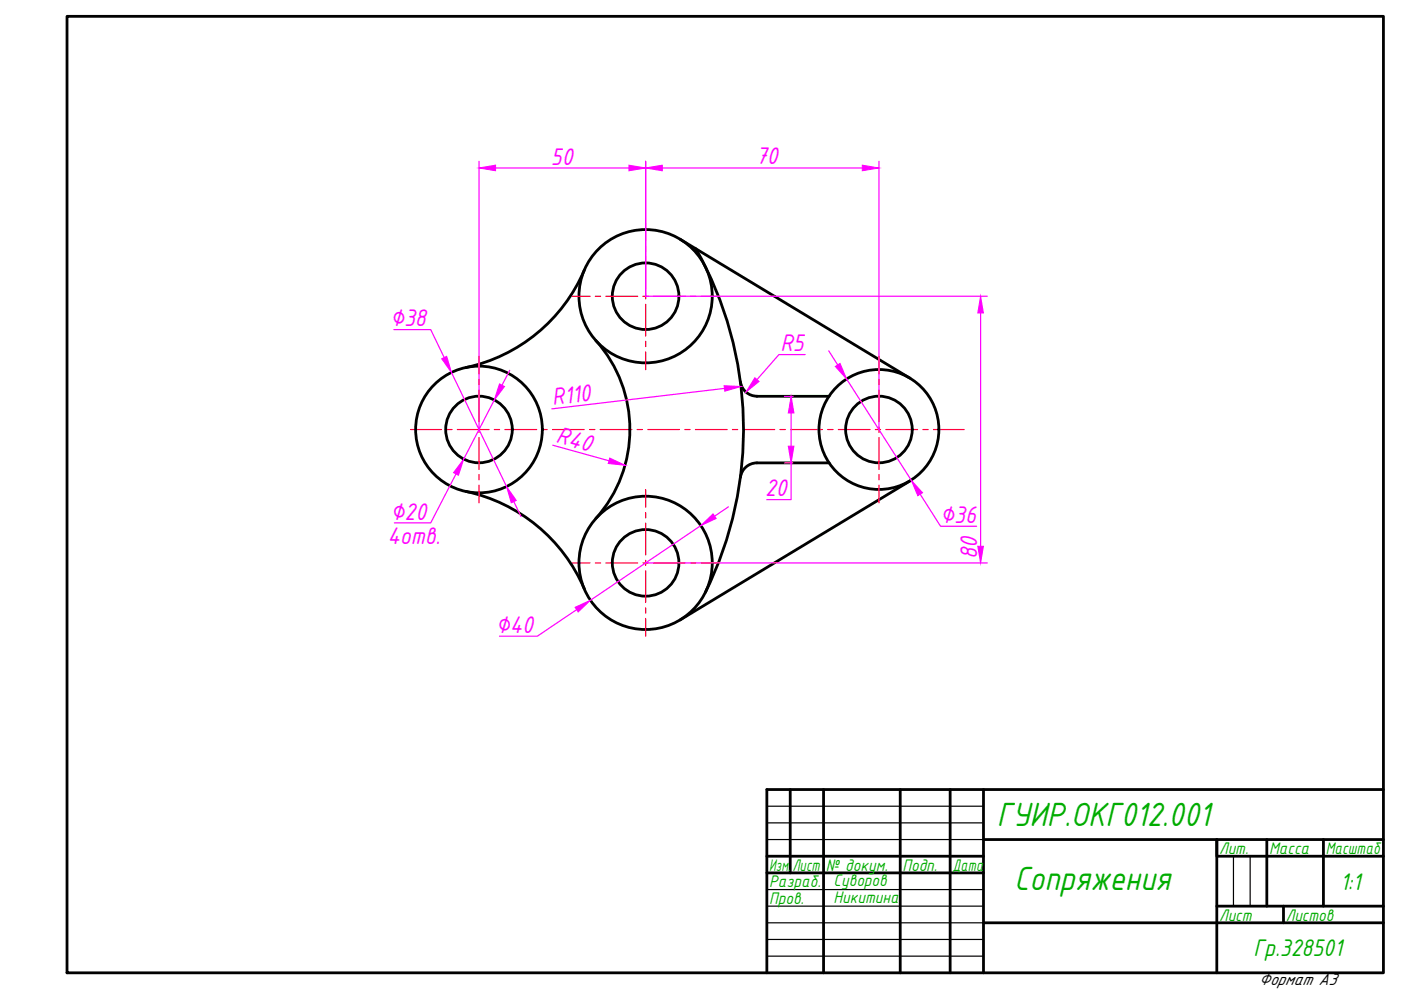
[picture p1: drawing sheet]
<svg xmlns="http://www.w3.org/2000/svg" width="297mm" height="210mm" viewBox="0 0 297 210" stroke-linecap="round" stroke-linejoin="round" font-family="sans-serif">
<!-- layer: 0 -->
<g fill="none" stroke="#000" stroke-width=".59">
<path d="M14.2 3.5h279.1v202.8h-279.1zM123.9 57.3a35.3 35.3 0 0 1-25.1 20.6M144.2 50.7l48.7 29.5M147.5 52.7a77.7 77.7 0 0 1 2 72.9M126.3 72.2a28.3 28.3 0 0 1 0 37.7M157 80.9a3.5 3.5 0 0 0 3.5 3.1h15.3M175.8 98.1h-15.3a3.5 3.5 0 0 0-3.5 3.1M98.8 104.2a35.3 35.3 0 0 1 25.1 20.7M192.9 102l-48.7 29.4M167.5 167.4v17.7M174.6 167.4v38.9M190.9 167.4v38.9"/>
<path d="M201.5 167.4v38.9M208.5 167.4v38.9M208.5 178h84.8M268.6 178v14.1M280.6 178v14.1M293.3 167.4h-130.7v38.9M162.6 181.5h45.9M162.6 185.1h45.9M208.5 195.7h84.8M258 192.1h35.3M272.1 192.1v3.6M293.3 181.5h-35.3v-3.5v28.3"/>
<circle cx="136.9" cy="62.8" r="14.1"/>
<circle cx="136.9" cy="62.8" r="7.1"/>
<circle cx="101.6" cy="91.1" r="13.4"/>
<circle cx="101.6" cy="91.1" r="7.1"/>
<circle cx="186.3" cy="91.1" r="12.7"/>
<circle cx="186.3" cy="91.1" r="7.1"/>
<circle cx="136.9" cy="119.3" r="14.1"/>
<circle cx="136.9" cy="119.3" r="7.1"/>
</g>
<g fill="none" stroke="#f00" stroke-width=".25">
<path d="M136.9 47.3v3.7M136.9 52.2v1.1M136.9 54.4v6.7M101.6 75.5v3.8M121.3 62.8h3.8M126.2 62.8h1.1M128.5 62.8h6.7M136.3 62.8h1.1M136.9 62.3v1.1M136.9 64.5v6.7M136.9 72.4v1.1M136.9 74.6v3.8"/>
<path d="M138.6 62.8h6.7M146.4 62.8h1.1M148.7 62.8h3.7M186.4 75.5v3.8M87.1 91.1h6.5M94.7 91.1h1.1M97 91.1h6.7M101.6 80.4v1.1M101.6 82.7v6.7M101.6 90.5v1.1M101.6 92.8v6.7M104.8 91.1h1.1"/>
<path d="M107 91.1h6.8M114.9 91.1h1.1M117.1 91.1h6.8M125 91.1h1.1M127.2 91.1h6.8M135.1 91.1h1.1M137.3 91.1h6.8M145.2 91.1h1.1M147.4 91.1h6.8M155.3 91.1h1.1M157.5 91.1h6.8M165.4 91.1h1.1"/>
<path d="M167.6 91.1h6.8M175.5 91.1h1.1M177.7 91.1h6.8M185.6 91.1h1.1M186.4 80.4v1.1M186.4 82.7v6.7M186.4 90.5v1.1M186.4 92.8v6.7M187.8 91.1h6.7M195.7 91.1h1.1M197.9 91.1h6.5M101.6 100.6v1.1"/>
<path d="M101.6 102.9v3.7M121.3 119.4h3.8M126.2 119.4h1.1M128.5 119.4h6.7M136.3 119.4h1.1M136.9 103.8v3.8M136.9 108.7v1.1M136.9 110.9v6.8M136.9 118.8v1.1M138.6 119.4h6.7M146.4 119.4h1.1M148.7 119.4h3.7"/>
<path d="M186.4 100.6v1.1M186.4 102.9v3.7M136.9 121v6.8M136.9 128.9v1.1M136.9 131.1v3.8"/>
</g>
<g fill="none" stroke="#f0f" stroke-width=".25">
<path d="M101.6 34.2v56.9M105.1 35.6h28.3M136.9 34.2v28.6h72.4M140.4 35.6h42.4M186.4 34.2v56.9M83.5 69.9h7.8l2.9 5.9M95.7 79l11.7 24.2M108.1 78.5l-1.7 3.2M170.7 75.2h-5.6l-4.6 5.3M175.7 74.4l1.9 3M207.9 66.4v49.4M104.8 84.8l-6.5 12.6"/>
<path d="M117.2 94.4l11.9 3.3M153.6 82.4l-36.6 4.3M166.3 84h1.8M166.3 98.1h1.8M167.7 98.1v7.8h-5.1M167.7 87.6v7M179.5 80.4l13.7 21.4M96.7 100.5l-5.4 10.4h-7.7M108.9 106.4l1.6 3.1M136.9 119.4h72.4M148.6 111.4l-23.4 15.9M154.4 107.5l-2.9 1.9"/>
<path d="M195.1 104.8l4.3 6.8h7.7M122.3 129.3l-8.4 5.6h-8"/>
</g>
<g fill="#f0f" stroke="#f0f" stroke-width=".21">
<path d="M105.9 81.4l1.1 .6-2.2 2.8z"/>
<path d="M98.3 97.4l-1.1 3.4-1-.6z"/>
<path d="M107.4 103.2l2.1 2.9-1.1 .5z"/>
<path d="M93.6 76.1l1.1-.5 1 3.4z"/>
<path d="M148.6 111.4l2.6-2.4 .6 .9z"/>
<path d="M121.9 128.8l3.3-1.5-2.6 2.4z"/>
<path d="M177.1 77.7l1-.6 1.4 3.3z"/>
<path d="M193.2 101.8l2.4 2.7-1 .6z"/>
<path d="M129.3 97.1l3.2 1.6-3.5-.4z"/>
<path d="M153.5 81.8l3.6 .2-3.4 .9z"/>
<path d="M160 80.1l.9 .8-2.7 2.2z"/>
<path d="M167.7 84l.6 3.6h-1.2z"/>
<path d="M167.1 94.6h1.2l-.6 3.5z"/>
<path d="M207.9 62.8l.6 3.6h-1.2z"/>
<path d="M207.3 115.8h1.2l-.6 3.6z"/>
<path d="M101.6 35.6l3.5-.6v1.2z"/>
<path d="M133.4 35l3.5 .6-3.5 .6z"/>
<path d="M182.8 35l3.6 .6-3.6 .6z"/>
<path d="M136.9 35.6l3.5-.6v1.2z"/>
</g>
<!-- layer: 0 -->
<path d="M162.6 170.9h45.9M162.6 174.5h45.9M162.6 178h45.9M162.6 188.6h45.9M162.6 192.1h45.9M162.6 199.2h45.9M162.6 195.7h45.9M261.5 181.5v10.6M265.1 181.5v10.6M162.6 202.7h45.9" fill="none" stroke="#000" stroke-width=".25"/>
<g font-size="7.7" fill="#00ad00">
<text x="211.4" y="175.2">ГУИР.ОКГ012.001</text>
<text x="215" y="188.8">Сопряжения</text>
</g>
<g font-size="5.5" fill="#f0f">
<text x="116.8" y="34.9">50</text>
<text x="160.3" y="34.9">70</text>
<text x="82.7" y="69.2">∅38</text>
<text x="165.5" y="74.5">R5</text>
<text x="117.2" y="86" transform="rotate(-7 117.2 86)">R110</text>
<text x="117.7" y="93.8" transform="rotate(15 117.7 93.8)">R40</text>
<text x="162.2" y="105.2">20</text>
<text x="82.8" y="110.2">∅20</text>
<text x="199.3" y="110.9">∅36</text>
<text x="82.2" y="115.3">4отв.</text>
<text x="207.2" y="118.5" transform="rotate(-90 207.2 118.5)">80</text>
<text x="105.1" y="134.2">∅40</text>
</g>
<g font-size="5.5" fill="#00ad00">
<text x="284.1" y="188.6">1:1</text>
<text x="265.8" y="202.7">Гр.328501</text>
</g>
<g font-size="3.8" fill="#00ad00">
<text x="163.1" y="184.6">Изм.</text>
<text x="168" y="184.6">Лист</text>
<text x="175.1" y="184.6">№ докум.</text>
<text x="191.3" y="184.6">Подп.</text>
<text x="201.9" y="184.6">Дата</text>
<text x="258.5" y="181">Лит.</text>
<text x="269.1" y="181">Масса</text>
<text x="281.1" y="181">Масштаб</text>
<text x="163.1" y="188.1">Разраб.</text>
<text x="163.1" y="191.6">Пров.</text>
<text x="176.7" y="187.9">Суворов</text>
<text x="176.7" y="191.4">Никитина</text>
<text x="258.5" y="195.2">Лист</text>
<text x="272.6" y="195.2">Листов</text>
</g>
<text font-size="3.8" x="266.9" y="208.9">Формат А3</text>
</svg>
